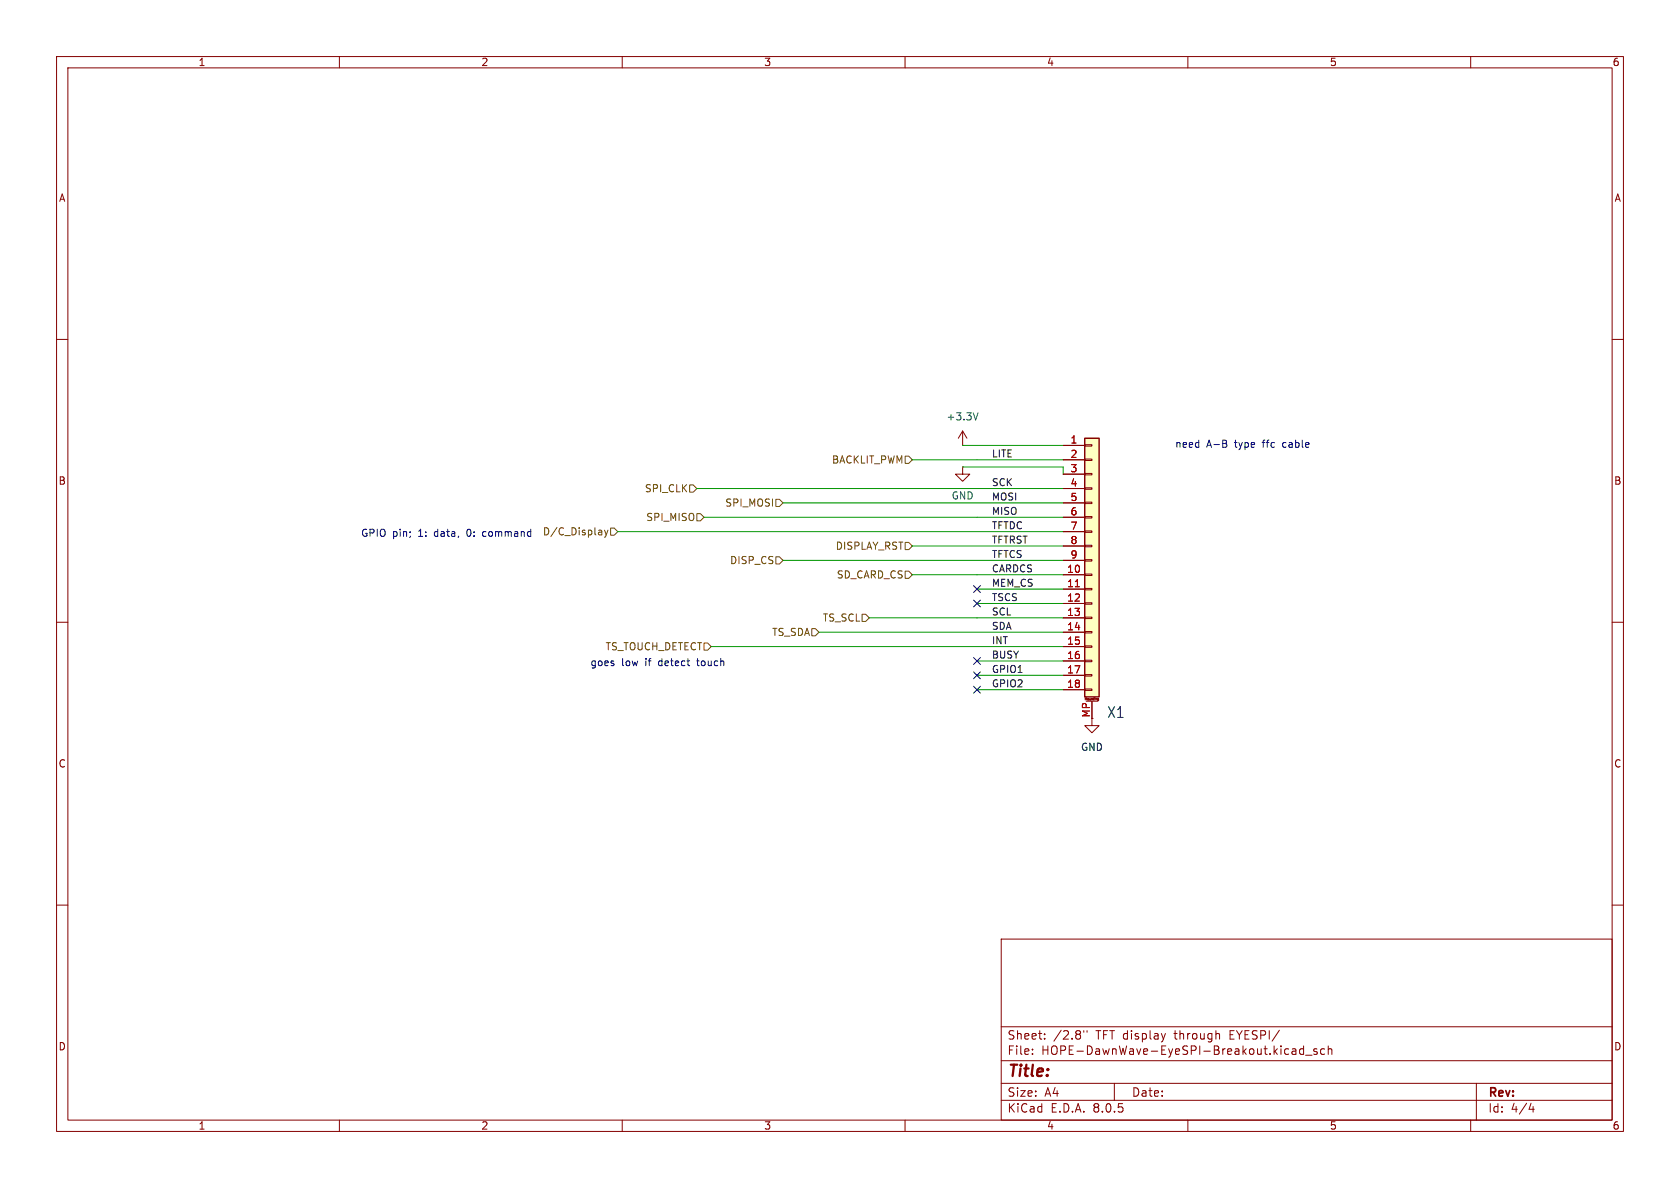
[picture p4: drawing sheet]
<svg xmlns="http://www.w3.org/2000/svg" width="297mm" height="210mm" viewBox="0 0 297 210" stroke-linecap="round" stroke-linejoin="round" font-family="sans-serif">
<g fill="none" stroke="#840000" stroke-width=".18">
<path d="M10 10h277v190h-277zM12 12h273v186h-273zM60 10v2M110 10v2M160 10v2M210 10v2M260 10v2M10 60h2M285 60h2M170.2 78.7h.1M170.2 76.2l-.8 1.3M170.2 76.2v2.5"/>
<path d="M170.2 76.2l.7 1.3M170.2 82.6v1.2h1.2l-1.2 1.3-1.3-1.3h1.3M170.2 82.6h.1M10 110h2M285 110h2M193 127v1.3h1.3l-1.3 1.2-1.2-1.2h1.2M10 160h2M285 160h2M177 166h108v32h-108zM60 198v2M110 198v2M160 198v2"/>
<path d="M177 194.5h108M177 191.5h108M177 187.5h108M177 181.5h108M182.5 186.3v.1M182.5 185.5v.1M184.7 183.6v.1M184.7 182.8v.1M191.6 182.2v.3M192.2 182.2v.3M197 191.5v3M206 182.7l-.3 1"/>
<path d="M210 198v2M215.5 182.8l.1 .9M228.5 185.5h.5l.1 .9M228.5 186.3h.6M229.1 185.8l-.6 .1M230.5 185.5l-.5-.1-.3 .3v.4l.2 .2h.6M230.5 184.9v1.5M230.8 186.5h1.2M232.8 185.5l-.3-.1-.3 .2 .1 .2 .5 .2v.3h-.6M234.2 185.5l-.5-.1-.2 .3v.4l.1 .2h.6M234.8 185.5l.2-.1 .4 .1 .1 .9M234.8 184.9v1.5"/>
<path d="M260 198v2M261 191.5v6.5M270.7 195l-.4 1.1h.9M271 195.6v1"/>
</g>
<path d="M172.9 73l-.4 1.2" fill="none" stroke="#006464" stroke-width=".18"/>
<path d="M191.8 77.5h2.5v45.7h-2.5z" fill="#ffffc2"/>
<g fill="none" stroke="#840000" stroke-width=".18">
<path d="M188 78.7h3.8M191.8 78.6h1.2v.3h-1.2zM188 81.3h3.8M188 83.8h3.8M188 86.4h3.8M188 88.9h3.8M188 91.4h3.8M188 94h3.8M188 96.5h3.8M188 99.1h3.8M191.8 98.9h1.2v.3h-1.2zM191.8 96.4h1.2v.2h-1.2z"/>
<path d="M191.8 93.9h1.2v.2h-1.2zM191.8 91.3h1.2v.3h-1.2zM191.8 88.8h1.2v.2h-1.2zM191.8 86.2h1.2v.3h-1.2zM191.8 83.7h1.2v.2h-1.2zM191.8 81.2h1.2v.2h-1.2zM188 101.6h3.8M188 104.1h3.8M188 106.7h3.8M188 109.2h3.8M188 111.8h3.8M188 114.3h3.8"/>
<path d="M188 116.8h3.8M188 119.4h3.8M191.8 119.3h1.2v.2h-1.2zM191.8 116.7h1.2v.3h-1.2zM191.8 114.2h1.2v.2h-1.2zM191.8 111.6h1.2v.3h-1.2zM191.8 109.1h1.2v.2h-1.2zM191.8 106.6h1.2v.2h-1.2zM191.8 104h1.2v.3h-1.2zM191.8 101.5h1.2v.2h-1.2zM188 121.9h3.8M191.8 121.8h1.2v.2h-1.2z"/>
<path d="M191.9 123.7v-.3l.1 .2 .1-.2v.3M192 124h2.1M193 124v3M193.3 123.4v.3M193.5 123.4h.1M194.1 123.7v-.2h.1v.3M194.1 123.8h.1M194.1 123.7h.1M194.2 123.8h.1"/>
</g>
<path d="M191.8 77.5h2.5v45.7h-2.5z" fill="none" stroke="#840000" stroke-width=".25"/>
<path d="M190.1 103.7h.7" fill="none" stroke="#a90000" stroke-width=".18"/>
<g fill="none" stroke="#725600" stroke-width=".18">
<path d="M106.2 93.7l.2 .2v.7M106.4 94.5l-.1 .1M106.4 94l-.1 .1M106.9 93.7l.3 .9M107.2 94.6l-.3 .4M107.5 93.7l-.3 .9M107.9 93.3h.7l.6 .7-.6 .6h-.7zM121.9 85.7h.7l.6 .7-.6 .6h-.7zM123.2 90.8h.6l.7 .6-.7 .7h-.6zM137.2 88.3h.6l.6 .6-.6 .6h-.6zM137.2 98.4h.6l.6 .7-.6 .6h-.6zM160 95.9h.7l.6 .6-.6 .7h-.7z"/>
<path d="M160 80.6h.7l.6 .7-.6 .6h-.7zM124.5 113.7h.6l.6 .6-.6 .6h-.6zM143.5 111.1h.6l.7 .7-.7 .6h-.6zM152.4 108.6h.6l.7 .6-.7 .7h-.6zM160 101h.7l.6 .6-.6 .6h-.7z"/>
</g>
<path d="M216.8 78.5l.1 .1-.1 .4M216.8 77.9v.4M85.6 94l-.3 .2v.4l.3 .2" fill="none" stroke="#0000c2" stroke-width=".18"/>
<g fill="none" stroke="#009600" stroke-width=".18">
<path d="M170.2 78.7h17.8M109.2 94h78.8M123.2 86.4h64.8M124.5 91.4h63.5M138.4 99.1h49.6M138.4 88.9h49.6M161.3 96.5h26.7M161.3 81.3h26.7M170.2 82.6h17.8v1.2M125.7 114.3h62.3M144.8 111.8h43.2M153.7 109.2h34.3"/>
<path d="M161.3 101.6h26.7M172.7 106.7h15.3M172.7 104.1h15.3M172.7 116.8h15.3M172.7 119.4h15.3M172.7 121.9h15.3"/>
</g>
<path d="M172.1 106.1l1.2 1.2M172.1 116.2l1.2 1.2M172.1 103.5l1.2 1.2M172.1 118.8l1.2 1.2M173.3 106.1l-1.2 1.2M173.3 116.2l-1.2 1.2M173.3 103.5l-1.2 1.2M173.3 118.8l-1.2 1.2M172.1 121.3l1.2 1.2M173.3 121.3l-1.2 1.2" fill="none" stroke="#000084" stroke-width=".18"/>
<text font-size="2.8" fill="#840000" x="178" y="190.9">Title:</text>
<text font-size="2.7" fill="#006464" x="195.7" y="127.1">X1</text>
<g font-size="2.1" fill="#840000">
<text x="178" y="184">Sheet:</text>
<text x="186.2" y="184">/2.8&quot;</text>
<text x="193.8" y="184">TFT display</text>
<text x="207.9" y="184">through</text>
<text x="217.8" y="184">EYESPI/</text>
<text x="178" y="186.7">File:</text>
<text x="184.1" y="186.7">HOPE-DawnWave-EyeSPI-Breakout.kicad_sch</text>
<text x="178" y="196.9">KiCad</text>
<text x="178" y="194.1">Size:</text>
<text x="184.7" y="194.1">A4</text>
<text x="185.7" y="196.9">E.D.A.</text>
<text x="193.3" y="196.9">8.0.5</text>
<text x="200" y="194.1">Date:</text>
<text x="263" y="194.3">Rev:</text>
<text x="263" y="196.9">Id:</text>
<text x="267.1" y="196.9">4/4</text>
</g>
<g font-size="1.8" fill="#840000">
<text x="35" y="11.9">1</text>
<text x="85" y="11.9">2</text>
<text x="135" y="11.9">3</text>
<text x="185" y="11.9">4</text>
<text x="235" y="11.9">5</text>
<text x="285" y="11.9">6</text>
<text x="10.3" y="35.9">A</text>
<text x="285.3" y="35.9">A</text>
<text x="10.3" y="85.9">B</text>
<text x="285.3" y="85.9">B</text>
<text x="10.3" y="135.9">C</text>
<text x="285.3" y="135.9">C</text>
<text x="10.3" y="185.9">D</text>
<text x="285.3" y="185.9">D</text>
<text x="35" y="199.9">1</text>
<text x="85" y="199.9">2</text>
<text x="135" y="199.9">3</text>
<text x="185" y="199.9">4</text>
<text x="235" y="199.9">5</text>
<text x="285" y="199.9">6</text>
</g>
<g font-size="1.8" fill="#006464">
<text x="167.2" y="74.5">+3.3V</text>
<text x="168.1" y="88.5">GND</text>
<text x="191" y="132.9">GND</text>
</g>
<g font-size="1.8" fill="#725600">
<text x="147" y="82.1">BACKLIT_PWM</text>
<text x="113.9" y="87.2">SPI_CLK</text>
<text x="128.1" y="89.8">SPI_MOSI</text>
<text x="95.9" y="94.8">D/C_Display</text>
<text x="114.1" y="92.3">SPI_MISO</text>
<text x="129" y="99.9">DISP_CS</text>
<text x="147.7" y="97.4">DISPLAY_RST</text>
<text x="147.8" y="102.5">SD_CARD_CS</text>
<text x="136.4" y="112.6">TS_SDA</text>
<text x="145.4" y="110.1">TS_SCL</text>
<text x="107" y="115.2">TS_TOUCH_DETECT</text>
</g>
<g font-size="1.8" fill="#a90000">
<text x="189.2" y="78.5">1</text>
<text x="189.2" y="81">2</text>
<text x="189.2" y="83.6">3</text>
<text x="189.2" y="86.1">4</text>
<text x="189.2" y="88.6">5</text>
<text x="189.2" y="91.2">6</text>
<text x="189.2" y="93.7">7</text>
<text x="188.6" y="101.3">10</text>
<text x="189.2" y="96.3">8</text>
<text x="189.2" y="98.8">9</text>
<text x="188.6" y="103.9">11</text>
<text x="188.6" y="106.4">12</text>
<text x="188.6" y="109">13</text>
<text x="188.6" y="111.5">14</text>
<text x="188.6" y="114">15</text>
<text x="188.6" y="116.6">16</text>
<text x="188.6" y="119.1">17</text>
<text x="188.6" y="121.7">18</text>
<text x="192.8" y="126.9" transform="rotate(-90 192.8 126.9)">MP</text>
</g>
<g font-size="1.8" fill="#0000c2">
<text x="207.7" y="79.4">need</text>
<text x="213.3" y="79.4">A-B</text>
<text x="218.4" y="79.4">type</text>
<text x="223.5" y="79.4">ffc</text>
<text x="227.2" y="79.4">cable</text>
<text x="63.7" y="95.1">GPIO pin;</text>
<text x="74.1" y="95.1">1:</text>
<text x="77.1" y="95.1">data,</text>
<text x="83" y="95.1">0:</text>
<text x="86" y="95.1">command</text>
<text x="104.3" y="118">goes</text>
<text x="109.9" y="118">low</text>
<text x="114.2" y="118">if</text>
<text x="116.7" y="118">detect</text>
<text x="123.7" y="118">touch</text>
</g>
<g font-size="1.7" fill="#0f0f0f">
<text x="175.3" y="80.9">LITE</text>
<text x="175.3" y="86">SCK</text>
<text x="175.3" y="88.6">MOSI</text>
<text x="175.3" y="93.6">TFTDC</text>
<text x="175.3" y="91.1">MISO</text>
<text x="175.3" y="101.3">CARDCS</text>
<text x="175.3" y="96.2">TFTRST</text>
<text x="175.3" y="98.7">TFTCS</text>
<text x="175.3" y="106.3">TSCS</text>
<text x="175.3" y="103.8">MEM_CS</text>
<text x="175.3" y="114">INT</text>
<text x="175.3" y="111.4">SDA</text>
<text x="175.3" y="108.9">SCL</text>
<text x="175.3" y="116.5">BUSY</text>
<text x="175.3" y="119">GPIO1</text>
<text x="175.3" y="121.6">GPIO2</text>
</g>
<text font-size=".5" fill="#840000" x="191.6" y="124">Mounting</text>
</svg>
